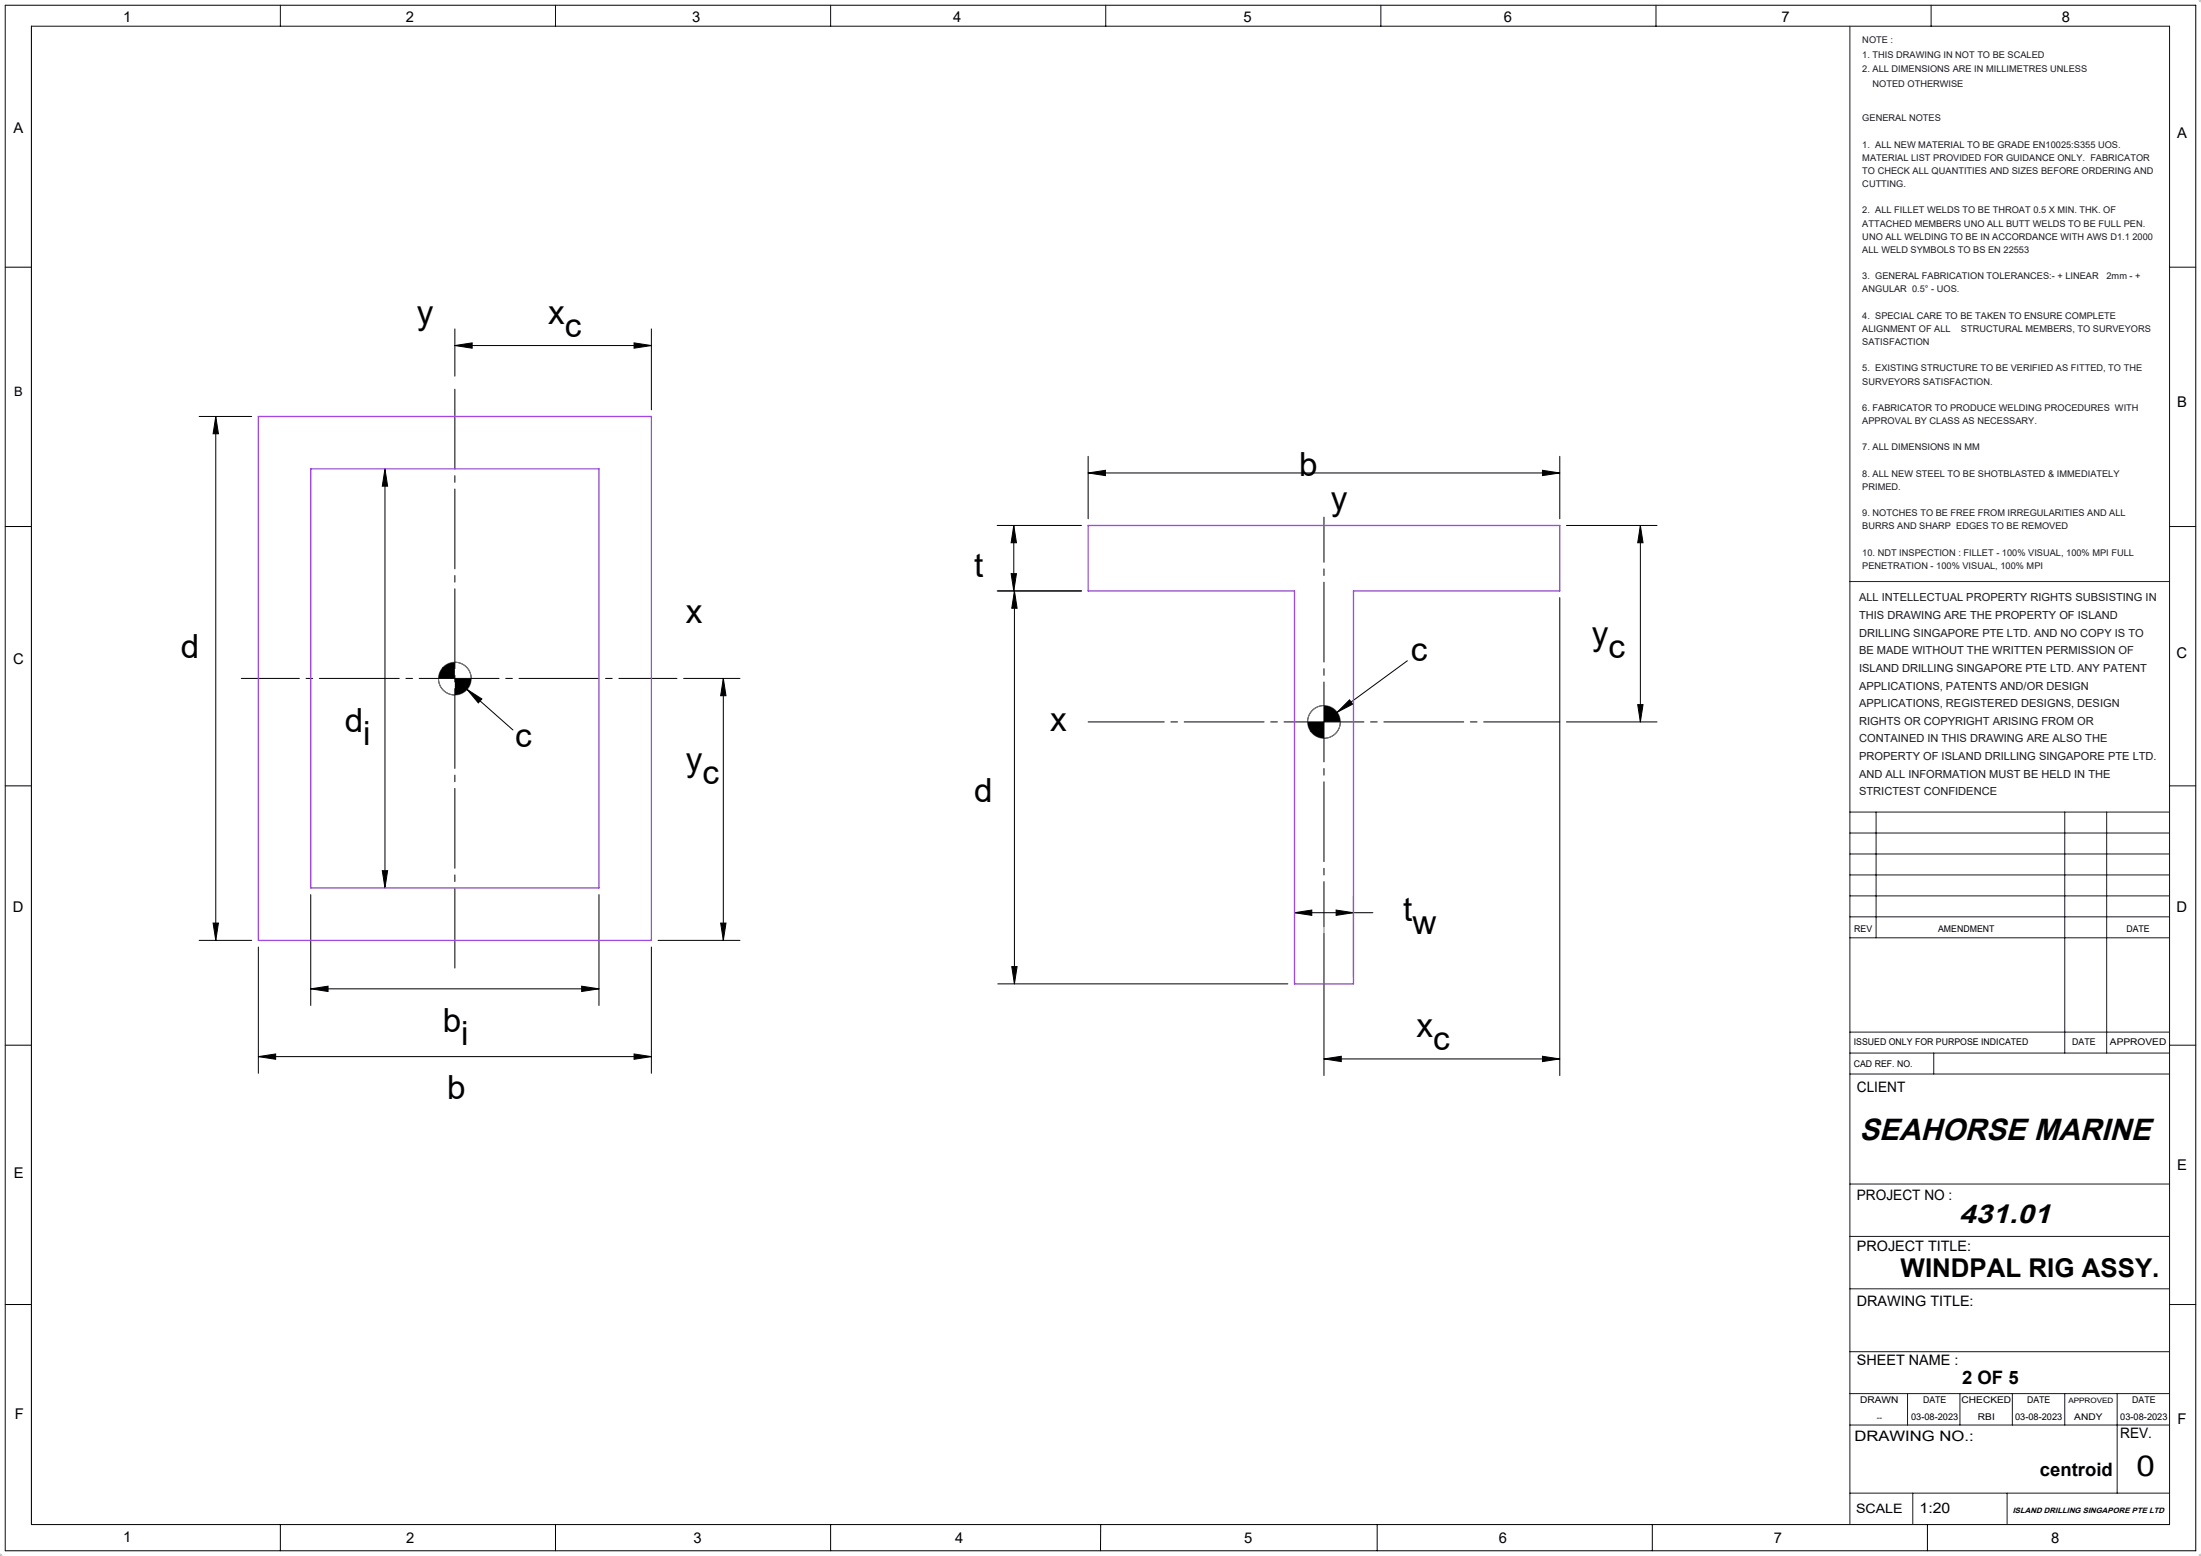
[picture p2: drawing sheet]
<svg xmlns="http://www.w3.org/2000/svg" width="420mm" height="297mm" viewBox="0 0 420 297" stroke-linecap="round" stroke-linejoin="round" font-family="sans-serif">
<g fill="none" stroke="#000" stroke-width=".19">
<path d="M1 1h418v295h-418M1 51h5M38 79.5h10M41.2 79.5l.5 3.3h-1zM41.2 79.5v100M86.8 66l3.3-.6v1.1zM86.8 62.8v9M86.8 66h37.5M121 65.4l3.3 .6-3.3 .5zM124.3 62.8v15.4M73.5 89.5l.5 3.3h-1.1zM73.5 89.5v80"/>
<path d="M207.6 90.3l3.3-.5v1zM207.6 87.1v11.9M207.6 90.3h90M294.3 89.8l3.3 .5-3.3 .5zM297.6 87.1v11.9M1 100.5h5M190.3 112.8h16.1M190.3 100.3h16.1M192.9 109.5h1.1l-.5 3.3zM193.5 100.3v12.5M193.5 100.3l.5 3.3h-1.1zM193.6 112.8l.5 3.3h-1z"/>
<path d="M193.6 112.8v75M297.6 114.1v91.2M298.9 100.3h17.3M313 100.3l.5 3.3h-1zM313 100.3v37.5M83.7 129.5a3.1 3.1 0 0 0 3.1 3.2M84.5 127.5l13.4 11.8M86.8 126.4a3.1 3.1 0 0 1 3.1 3.1M89.1 131.6l2.8 1.8-.6 .8zM130.5 129.5h10.7M138 129.5l.5 3.3h-1zM138 129.5v50"/>
<path d="M252.6 134.7a3.1 3.1 0 0 0-3.1 3.1M255.8 137.8a3.1 3.1 0 0 1-3.2 3.1M257.5 133.6l.6 .8-2.9 1.5zM268.6 126.1l-18.5 13.5M298.9 137.8h17.3M312.5 134.5h1l-.5 3.3zM1 150h5M38 179.5h10M40.7 176.2h1l-.5 3.3zM59.3 170.8v21.1M72.9 166.2h1.1l-.5 3.3zM114.3 170.8v21.1"/>
<path d="M125.6 179.5h15.6M137.5 176.2h1l-.5 3.3zM247 174.2l3.3-.5v1zM247 171v15.5M247 174.2h15M252.6 178.2v27.1M255 173.7l3.3 .5-3.3 .5zM258.3 171v15.5M1 199.5h5M49.3 180.8v24.1M59.3 188.7l3.3-.5v1.1zM59.3 188.7h55"/>
<path d="M111 188.2l3.3 .5-3.3 .6zM124.3 180.8v24.1M190.4 187.8h55.3M193.1 184.5h1l-.5 3.3zM49.3 201.7l3.3-.5v1zM49.3 201.7h75M121 201.2l3.3 .5-3.3 .5zM252.6 202.1l3.3-.5v1zM252.6 202.1h45M294.3 201.6l3.3 .5-3.3 .5zM1 249h5M6 291h408"/>
<path d="M53.5 291v5M106 291v5M158.5 291v5M210 291v5M262.8 291v5M315.3 291v5M367.8 291v5"/>
</g>
<g fill="none" stroke="#808080" stroke-width=".19">
<circle cx="86.8" cy="129.5" r="3.1"/>
<circle cx="252.6" cy="137.8" r="3.1"/>
</g>
<path d="M419.5 0h.5M419.9 0h.1M420 -.1v.6M420 0l-.4 .4M-.1 297h.6M0 297v.1M0 296.5v.6M.4 296.6l-.4 .5M419.5 297h.5M419.6 296.6l.4 .5M420 296.5v.6M420 297v.1" fill="none" stroke="#c0c0c0" stroke-width=".19"/>
<path d="M86.8 73.1v112.9" fill="none" stroke="#000" stroke-width=".19" stroke-dasharray="15.2 1.3 1.3 1.3" stroke-dashoffset="-1.2"/>
<path d="M46 129.5h83.2" fill="none" stroke="#000" stroke-width=".19" stroke-dasharray="15.2 1.3 1.3 1.3" stroke-dashoffset="4.2"/>
<path d="M252.6 98.7v78.2" fill="none" stroke="#000" stroke-width=".19" stroke-dasharray="15.2 1.3 1.3 1.3" stroke-dashoffset="6.6"/>
<path d="M207.6 137.8h90" fill="none" stroke="#000" stroke-width=".19" stroke-dasharray="15.2 1.3 1.3 1.3" stroke-dashoffset=".7"/>
<g fill="none" stroke="#0f0f0f" stroke-width=".19">
<path d="M1 1v295M53.5 1v4M106 1v4M158.5 1v4M211 1v4M263.5 1v4M316 1v4M368.5 1v4M414 51h5M414 100.5h5M414 150h5M414 199.5h5"/>
<path d="M414 249h5M6 291v-286h408v286"/>
</g>
<g fill="none" stroke="#191924" stroke-width=".19">
<path d="M353 5v286M353 111h61M353 155h61M353 159h61M358 155v24M394 155v46M402 155v46M353 163h61M353 167h61M353 171h61M353 175h61M353 179h61"/>
<path d="M353 197h61M353 201h61M353 205h61M369 201v4M353 226h61M353 236h61M353 258h61M353 246h61M353 266h61M353 272h61M364 266v6M374 266v6"/>
<path d="M384 266v6M394 266v6M404 266v19M353 285h61M365 285v6M383 285v6"/>
</g>
<path d="M252.6 176.9v17.7" fill="none" stroke="#808080" stroke-width=".19" stroke-dasharray="15.2 1.3 1.3 1.3" stroke-dashoffset="8.3"/>
<path d="M49.3 79.5h75v100h-75zM59.3 89.5h55v80h-55zM207.6 100.3h90v12.5h-39.3v75h-11.3v-75h-39.4z" fill="none" stroke="#a147e4" stroke-width=".25"/>
<g fill="#000">
<path d="M89.1 131.6l2.8 1.8-.6 .8zM257.5 133.6l.6 .8-2.9 1.5z"/>
<path d="M41.2 79.5l.5 3.3h-1zM40.7 176.2h1l-.5 3.3zM193.6 112.8l.5 3.3h-1zM193.1 184.5h1l-.5 3.3z"/>
<path d="M86.8 66l3.3-.6v1.1zM121 65.4l3.3 .6-3.3 .5z"/>
<path d="M73.5 89.5l.5 3.3h-1.1zM72.9 166.2h1.1l-.5 3.3z"/>
<path d="M207.6 90.3l3.3-.5v1zM294.3 89.8l3.3 .5-3.3 .5z"/>
<path d="M192.9 109.5h1.1l-.5 3.3zM193.5 100.3l.5 3.3h-1.1z"/>
<path d="M84.7 127.2a3.1 3.1 0 0 0-1 2.3h3.1v-3.1a3.1 3.1 0 0 0-2.1 .8zM86.8 129.5v3.2a3.1 3.1 0 0 0 3.1-3.2zM249.5 137.8a3.1 3.1 0 0 0 3.1 3.1v-3.1zM252.6 134.7v3.1h3.2a3.1 3.1 0 0 0-3.2-3.1z"/>
<path d="M138 129.5l.5 3.3h-1zM137.5 176.2h1l-.5 3.3zM313 100.3l.5 3.3h-1zM312.5 134.5h1l-.5 3.3z"/>
<path d="M255 173.7l3.3 .5-3.3 .5zM247 174.2l3.3-.5v1z"/>
<path d="M59.3 188.7l3.3-.5v1.1zM111 188.2l3.3 .5-3.3 .6z"/>
<path d="M49.3 201.7l3.3-.5v1zM121 201.2l3.3 .5-3.3 .5z"/>
<path d="M252.6 202.1l3.3-.5v1zM294.3 201.6l3.3 .5-3.3 .5z"/>
</g>
<g font-size="6.3">
<text x="79.5" y="61.8">y</text>
<text x="104.6" y="61.8">x</text>
<text x="107.8" y="64.3">c</text>
<text x="247.9" y="90.8">b</text>
<text x="254" y="97.4">y</text>
<text x="185.9" y="110.1">t</text>
<text x="130.9" y="118.9">x</text>
<text x="34.5" y="125.7">d</text>
<text x="303.8" y="123.1">y</text>
<text x="306.9" y="125.6">c</text>
<text x="269.2" y="126.2">c</text>
<text x="65.8" y="139.7">d</text>
<text x="69.3" y="142.2">i</text>
<text x="98.3" y="142.6">c</text>
<text x="200.4" y="139.6">x</text>
<text x="130.9" y="147.2">y</text>
<text x="134" y="149.7">c</text>
<text x="185.9" y="153.1">d</text>
<text x="267.8" y="175.8">t</text>
<text x="269.5" y="178.3">w</text>
<text x="84.5" y="196.9">b</text>
<text x="270.3" y="197.9">x</text>
<text x="88" y="199.4">i</text>
<text x="273.5" y="200.4">c</text>
<text x="85.4" y="209.9">b</text>
</g>
<text font-size="5.8" x="354.8" y="217.6">SEAHORSE MARINE</text>
<text font-size="5.5" x="407.7" y="281.7">0</text>
<text font-size="5.1" x="373.8" y="233.4">431.01</text>
<text font-size="4.9" x="362.7" y="243.7">WINDPAL RIG ASSY.</text>
<g font-size="3.5">
<text x="374.4" y="264.1">2 OF 5</text>
<text x="389.3" y="281.8">centroid</text>
</g>
<g font-size="2.8">
<text x="23.5" y="4.2">1</text>
<text x="77.4" y="4.2">2</text>
<text x="132.1" y="4.2">3</text>
<text x="181.9" y="4.2">4</text>
<text x="237.3" y="4.2">5</text>
<text x="287" y="4.2">6</text>
<text x="339.9" y="4.2">7</text>
<text x="393.5" y="4.2">8</text>
<text x="2.6" y="25.4">A</text>
<text x="415.4" y="26.4">A</text>
<text x="415.4" y="77.6">B</text>
<text x="415.4" y="125.5">C</text>
<text x="2.5" y="126.7">C</text>
<text x="2.4" y="174.1">D</text>
<text x="415.4" y="174.1">D</text>
<text x="2.6" y="224.8">E</text>
<text x="415.4" y="223.3">E</text>
<text x="2.8" y="270.8">F</text>
<text x="415.5" y="271.8">F</text>
<text x="23.5" y="294.3">1</text>
<text x="77.5" y="294.5">2</text>
<text x="132.3" y="294.5">3</text>
<text x="182.3" y="294.5">4</text>
<text x="237.4" y="294.5">5</text>
<text x="286" y="294.5">6</text>
<text x="338.5" y="294.5">7</text>
<text x="391.4" y="294.5">8</text>
</g>
<g font-size="2.7">
<text x="354.3" y="208.4">CLIENT</text>
<text x="354.3" y="229.1">PROJECT NO :</text>
<text x="354.3" y="238.8">PROJECT TITLE:</text>
<text x="354.3" y="249.3">DRAWING TITLE:</text>
<text x="354.3" y="260.6">SHEET NAME :</text>
<text x="353.9" y="275.1">DRAWING NO.:</text>
<text x="404.6" y="274.6">REV.</text>
<text x="366.3" y="288.7">1:20</text>
</g>
<g font-size="2.5">
<text x="2.7" y="75.6">B</text>
<text x="354.2" y="288.7">SCALE</text>
</g>
<g font-size="2.1" fill="#191924">
<text x="354.8" y="114.8">ALL INTELLECTUAL PROPERTY RIGHTS SUBSISTING IN</text>
<text x="354.8" y="118.1">THIS DRAWING ARE THE PROPERTY OF ISLAND</text>
<text x="354.8" y="121.5">DRILLING SINGAPORE PTE LTD. AND NO COPY IS TO</text>
<text x="354.8" y="124.9">BE MADE WITHOUT THE WRITTEN PERMISSION OF</text>
<text x="354.8" y="128.2">ISLAND DRILLING SINGAPORE PTE LTD. ANY PATENT</text>
<text x="354.8" y="131.6">APPLICATIONS, PATENTS AND/OR DESIGN</text>
<text x="354.8" y="135">APPLICATIONS, REGISTERED DESIGNS, DESIGN</text>
<text x="354.8" y="138.4">RIGHTS OR COPYRIGHT ARISING FROM OR</text>
<text x="354.8" y="141.7">CONTAINED IN THIS DRAWING ARE ALSO THE</text>
<text x="354.8" y="145.1">PROPERTY OF ISLAND DRILLING SINGAPORE PTE LTD.</text>
<text x="354.8" y="148.5">AND ALL INFORMATION MUST BE HELD IN THE</text>
<text x="354.8" y="151.8">STRICTEST CONFIDENCE</text>
</g>
<g font-size="1.8" fill="#191924">
<text x="355.4" y="8.2">NOTE :</text>
<text x="355.4" y="11">1. THIS DRAWING IN NOT TO BE SCALED</text>
<text x="355.4" y="13.8">2. ALL DIMENSIONS ARE IN MILLIMETRES UNLESS</text>
<text x="357.3" y="16.5">NOTED OTHERWISE</text>
<text x="355.4" y="23.1">GENERAL NOTES</text>
<text x="355.4" y="28.2">1. ALL NEW MATERIAL TO BE GRADE EN10025:S355 UOS.</text>
<text x="355.4" y="30.7">MATERIAL LIST PROVIDED FOR GUIDANCE ONLY. FABRICATOR</text>
<text x="355.4" y="33.2">TO CHECK ALL QUANTITIES AND SIZES BEFORE ORDERING AND</text>
<text x="355.4" y="35.7">CUTTING.</text>
<text x="355.4" y="40.7">2. ALL FILLET WELDS TO BE THROAT 0.5 X MIN. THK. OF</text>
<text x="355.4" y="43.2">ATTACHED MEMBERS UNO ALL BUTT WELDS TO BE FULL PEN.</text>
<text x="355.4" y="45.8">UNO ALL WELDING TO BE IN ACCORDANCE WITH AWS D1.1 2000</text>
<text x="355.4" y="48.3">ALL WELD SYMBOLS TO BS EN 22553</text>
<text x="355.4" y="53.3">3. GENERAL FABRICATION TOLERANCES:- + LINEAR</text>
<text x="402" y="53.3">2mm - +</text>
<text x="355.4" y="55.8">ANGULAR 0.5° - UOS.</text>
<text x="355.4" y="60.8">4. SPECIAL CARE TO BE TAKEN TO ENSURE COMPLETE</text>
<text x="355.4" y="63.3">ALIGNMENT OF ALL</text>
<text x="355.4" y="65.9">SATISFACTION</text>
<text x="374.2" y="63.3">STRUCTURAL MEMBERS, TO SURVEYORS</text>
<text x="355.4" y="70.9">5. EXISTING STRUCTURE TO BE VERIFIED AS FITTED, TO THE</text>
<text x="355.4" y="73.4">SURVEYORS SATISFACTION.</text>
<text x="355.4" y="78.4">6. FABRICATOR TO PRODUCE WELDING PROCEDURES WITH</text>
<text x="355.4" y="80.9">APPROVAL BY CLASS AS NECESSARY.</text>
<text x="355.4" y="86">7. ALL DIMENSIONS IN MM</text>
<text x="355.4" y="91">8. ALL NEW STEEL TO BE SHOTBLASTED &amp; IMMEDIATELY</text>
<text x="355.4" y="93.5">PRIMED.</text>
<text x="355.4" y="98.5">9. NOTCHES TO BE FREE FROM IRREGULARITIES AND ALL</text>
<text x="355.4" y="101.1">BURRS AND SHARP EDGES TO BE REMOVED</text>
<text x="355.4" y="106.1">10. NDT INSPECTION : FILLET - 100% VISUAL, 100% MPI FULL</text>
<text x="355.4" y="108.6">PENETRATION - 100% VISUAL, 100% MPI</text>
</g>
<g font-size="1.8">
<text x="353.8" y="177.8">REV</text>
<text x="369.8" y="177.8">AMENDMENT</text>
<text x="405.8" y="177.8">DATE</text>
<text x="353.7" y="199.5">ISSUED ONLY FOR PURPOSE INDICATED</text>
<text x="353.7" y="203.7">CAD REF. NO.</text>
<text x="395.4" y="199.5">DATE</text>
<text x="402.6" y="199.5">APPROVED</text>
<text x="354.9" y="267.8">DRAWN</text>
<text x="367" y="267.8">DATE</text>
<text x="374.3" y="267.8">CHECKED</text>
<text x="386.8" y="267.8">DATE</text>
<text x="406.9" y="267.8">DATE</text>
<text x="364.7" y="271.1">03-08-2023</text>
<text x="377.4" y="271.1">RBI</text>
<text x="384.5" y="271.1">03-08-2023</text>
<text x="395.8" y="271.1">ANDY</text>
<text x="404.6" y="271.1">03-08-2023</text>
</g>
<text font-size="1.5" x="384.1" y="288.7">ISLAND DRILLING SINGAPORE PTE LTD</text>
<g font-size="1.4">
<text x="394.7" y="267.8">APPROVED</text>
<text x="358.2" y="271.1">--</text>
</g>
</svg>
